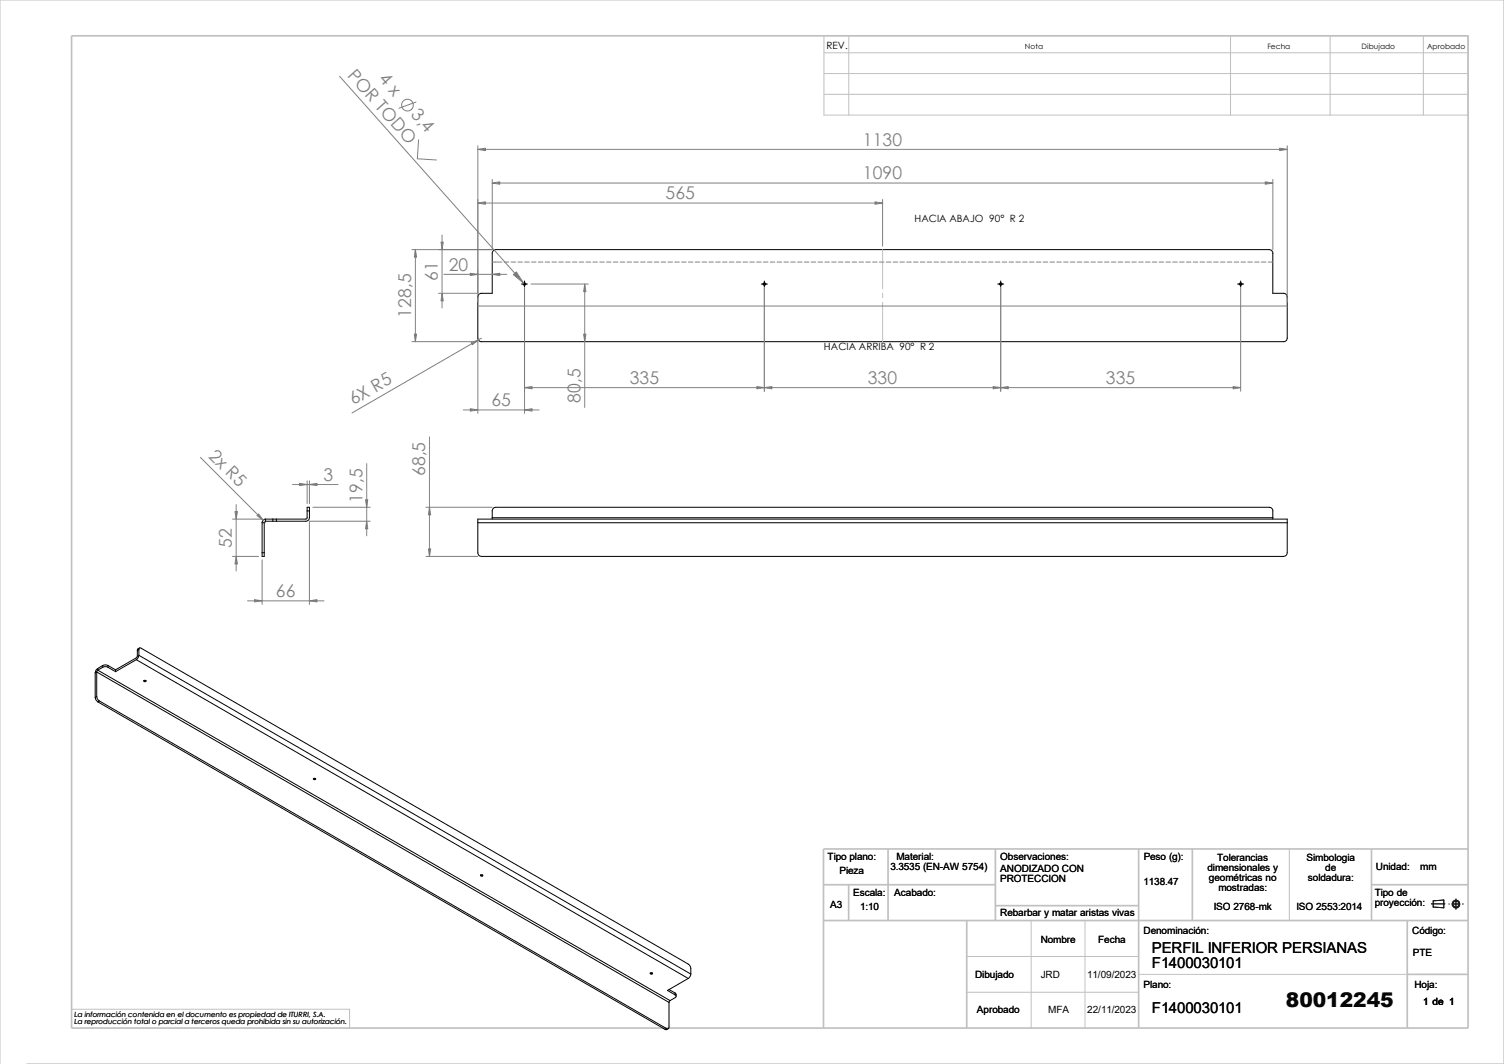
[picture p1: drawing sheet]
<svg xmlns="http://www.w3.org/2000/svg" width="420mm" height="297mm" viewBox="0 0 420 297" stroke-linecap="round" stroke-linejoin="round" font-family="sans-serif">
<g fill="none" stroke="#c0c0c0" stroke-width=".28">
<path d="M230.1 10h179.9v22.1h-179.9zM230.1 14.7h179.9M237 10v22.1M343.6 10v22.1M371.4 10v22.1M397.5 10v22.1M230.1 26.3h179.9M230.1 20.5h179.9M246.5 69.7v10.9M246.5 81.9v1.2M246.5 84.4v11M360 237v20"/>
<path d="M288 257v30M303 257v30M270 277h48M270 267h48M318 272h75M0 297v-297h419.9v297h-412.4M20 281.7h77.6v5.3"/>
</g>
<g fill="none" stroke="#c0c0c0" stroke-width=".47">
<path d="M20 10h390v277h-390zM248 237v20M278 237v20M318 237v50M333 237v20M383 237v20M410 237h-180v50M230 247h48M230 257h180M237 247v10M270 257v30M278 252.8h40"/>
<path d="M383 247h27M393 257v30M393 272h17"/>
</g>
<g fill="none" stroke="#191924" stroke-width=".28">
<path d="M399.7 252.3h3.8M400.2 251.5l3-.3v2.2l-3-.2zM404.6 252.3h.1M405.9 252.3h1.3M406.6 251v2.8M408.5 252.3h.1"/>
<circle cx="406.6" cy="252.4" r="1.07"/>
<circle cx="406.6" cy="252.4" r=".86"/>
</g>
<g fill="none" stroke="#000" stroke-width=".28">
<path d="M137.8 70l.7-.3h216a1.01 1.01 0 0 1 .9 1v11.2h3a1.01 1.01 0 0 1 1.1 1v11.5a1.01 1.01 0 0 1-1.1 1h-223.9a1.01 1.01 0 0 1-1.1-1v-11.5a1.01 1.01 0 0 1 1.1-1h3v-11.4zM145.6 79.3h1.7M146.5 78.4v1.7M212.6 79.3h1.7M213.4 78.4v1.7M278.6 79.3h1.7M279.4 78.4v1.7M345.6 79.3h1.7M346.5 78.4v1.7M73.2 145.9h.6M73.2 154.3v1h.6v-1M73.2 154.3h.6"/>
<path d="M73.2 145.9v8.4M73.8 145.9v8.4M74.2 144.9h2M74.2 145.5h2M74.2 144.9a1.01 1.01 0 0 0-1 1M74.2 145.5l-.4 .4M74.2 144.9v.6M76.2 145.5h1M76.2 144.9h1M76.2 144.9v.6M77.2 144.9v.6M85.8 142.6v2.1l-.3 .2h-8.3"/>
<path d="M85.8 142.6h.6M85.8 142.6v-1h.6v1M86.4 142.6v1.9a1.01 1.01 0 0 1-1 1h-8.2M133.4 145.9h226.1M137.5 144.5h217.9M137.5 144.5v.4M137.5 144.5v-1.9a1.01 1.01 0 0 1 1-1h216a1.01 1.01 0 0 1 .9 1v1.9M355.4 144.5v.4M359.5 145.9v8.4a1.01 1.01 0 0 1-1.1 1h-223.9a1.01 1.01 0 0 1-1.1-1v-8.4M359.5 145.9v-1h-226.1v1M26.6 194.7l.2 .7 .5 .5M26.6 187.8v6.9"/>
<path d="M27 187.6v6.8M27 187.6l159.8 92.2M27 187.6l-.4 .2M27 194.4l-.4 .3M27 194.4l.2 .7 .5 .6M27.3 186.6l-.5 .5-.2 .7M27.3 187.1l-.3 .5M27.3 195.9l158.4 91.4M27.3 186.6v.5M27.3 187.1l159.8 92.2M27.7 195.7l158.4 91.4M27.7 195.7l-.4 .2"/>
<path d="M28.7 186.3l.5-.2 .9 .2M28.7 185.8l.7-.2 .7 .2M28.7 186.3l-1.4 .8M28.7 185.8v.5M28.7 185.8l-1.4 .8M30.1 186.3l2.2 1.2M30.1 185.8v.5M30.1 185.8l2.2 1.2M32.3 187v.5M38.1 184.1l-5.8 3.4M38.1 184.1l154.1 89M38.4 181.6l-.2 1.9-5.9 3.5"/>
<path d="M38.8 181.4a.4 .4 0 0 1 .2-.5 .4 .4 0 0 1 .5 .1l152.7 88.1 .7 .9v1.9M38.8 182.9l-.2 .7-.5 .6M38.8 181.4l-.4 .2M38.8 181.4v1.5M38.8 182.9l154.1 89M38.9 180.9l-.5 .3v.4M40.2 189.9l.5 .1h-.5M87.5 217.3h.6h-.5M134.2 244.3l.3-.1 .3 .2a.33 .33 0 0 1-.3 .2 .33 .33 0 0 1-.3-.3zM134.2 244.3h.6M134.2 244.3h.5M181.6 271.7l.3-.2 .3 .2a.33 .33 0 0 1-.3 .2 .33 .33 0 0 1-.3-.2z"/>
<path d="M181.6 271.6h.6zM186.8 279.8v6.9a.44 .44 0 0 1-.2 .4 .44 .44 0 0 1-.5 0M186.8 276.2l1.7 1M187.1 279.3l-.3 .5M188.5 277.7a.42 .42 0 0 1 .3 .4 .42 .42 0 0 1-.3 .4l-1.4 .8M188.5 277.2l.3 .3v.6M188.5 277.2v.5M192.2 273.1l-5.8 3.4 2.1 1.2M192.9 271.9l-.2 .7-.5 .5M186.1 287.1l-.4 .2M186.6 287.1l-.5 .3-.4-.1"/>
<circle cx="146.5" cy="79.3" r=".35"/>
<circle cx="213.4" cy="79.3" r=".34"/>
<circle cx="279.5" cy="79.3" r=".33"/>
<circle cx="346.5" cy="79.3" r=".34"/>
<circle cx="40.4" cy="190.1" r=".29"/>
<circle cx="87.8" cy="217.5" r=".29"/>
</g>
<g fill="none" stroke="#808080" stroke-width=".28">
<path d="M94.8 21.3l51.4 57.7M116.2 28.5l-4.8 1.7M116.9 39l-.4 5.3 5.4 .4M133.4 40.7v43.8M133.4 41.7h226.1M133.4 56.7h113.1M137.5 51.1h217.9M137.5 50.1v19.6h-22.5M246.5 55.7v13M355.4 50.1v19.6M359.5 40.7v43.8M116 69.7v25.7"/>
<path d="M123.4 65.6v20.4M124 76.6h17.5M137.5 73.2h1.2M138.9 73.2h1.3M140.8 73.2h1.3M142.7 73.2h1.3M144.6 73.2h1.3M146.5 73.2h1.3M148.3 79.3h16M148.4 73.2h1.3M150.3 73.2h1.3M152.2 73.2h1.3"/>
<path d="M154.1 73.2h1.3M156 73.2h1.3M157.9 73.2h1.3M159.9 73.2h1.2M161.8 73.2h1.2M163.3 79.3v34.4M163.7 73.2h1.2M165.6 73.2h1.2M167.5 73.2h1.2M169.4 73.2h1.2M171.3 73.2h1.3M173.2 73.2h1.3"/>
<path d="M175.1 73.2h1.3M177 73.2h1.3M178.9 73.2h1.3M180.8 73.2h1.3M182.7 73.2h1.3M184.6 73.2h1.3M186.5 73.2h1.3M188.4 73.2h1.3M190.3 73.2h1.3M192.2 73.2h1.3M194.1 73.2h1.3M196 73.2h1.3"/>
<path d="M198 73.2h1.2M199.9 73.2h1.2M201.8 73.2h1.2M203.7 73.2h1.2M205.6 73.2h1.2M207.5 73.2h1.2M209.4 73.2h1.3M211.3 73.2h1.3M213.2 73.2h1.3M215.1 73.2h1.3M217 73.2h1.3M218.9 73.2h1.3"/>
<path d="M220.8 73.2h1.3M222.7 73.2h1.3M224.6 73.2h1.3M226.5 73.2h1.3M228.4 73.2h1.3M230.3 73.2h1.3M232.2 73.2h1.3M234.1 73.2h1.3M236.1 73.2h1.2M238 73.2h1.2M239.9 73.2h1.2M241.8 73.2h1.2"/>
<path d="M243.7 73.2h1.2M245.6 73.2h1.2M247.5 73.2h1.3M249.4 73.2h1.3M251.3 73.2h1.3M253.2 73.2h1.3M255.1 73.2h1.3M257 73.2h1.3M258.9 73.2h1.3M260.8 73.2h1.3M262.7 73.2h1.3M264.6 73.2h1.3"/>
<path d="M266.5 73.2h1.3M268.4 73.2h1.3M270.3 73.2h1.3M272.2 73.2h1.3M274.2 73.2h1.2M276.1 73.2h1.2M278 73.2h1.2M279.9 73.2h1.2M281.8 73.2h1.2M283.7 73.2h1.2M285.6 73.2h1.3M287.5 73.2h1.3"/>
<path d="M289.4 73.2h1.3M291.3 73.2h1.3M293.2 73.2h1.3M295.1 73.2h1.3M297 73.2h1.3M298.9 73.2h1.3M300.8 73.2h1.3M302.7 73.2h1.3M304.6 73.2h1.3M306.5 73.2h1.3M308.4 73.2h1.3M310.3 73.2h1.3"/>
<path d="M312.3 73.2h1.2M314.2 73.2h1.2M316.1 73.2h1.2M318 73.2h1.2M319.9 73.2h1.2M321.8 73.2h1.2M323.7 73.2h1.3M325.6 73.2h1.3M327.5 73.2h1.3M329.4 73.2h1.3M331.3 73.2h1.3M333.2 73.2h1.3"/>
<path d="M335.1 73.2h1.3M337 73.2h1.3M338.9 73.2h1.3M340.8 73.2h1.3M342.7 73.2h1.3M344.6 73.2h1.3M346.5 73.2h1.3M348.4 73.2h1.3M350.4 73.2h1.2M352.3 73.2h1.2M354.2 73.2h1.2M115 95.4h18.4v20"/>
<path d="M122.5 81.9h10.9M133.4 85.4h226.1M134.5 94.4l-36.2 20.9M146.5 80.3v35.1M213.4 80.3v28.9M279.4 80.3v28.9M346.5 80.3v28.9M129.4 114.4h21.1M146.5 108.2h200M56 127.7l18.2 18.2M81.7 135.3h12.7M85.8 134.2v6.4"/>
<path d="M86.4 134.2v6.4M102.4 129.4v20.2M119.9 122v33.3M64.9 155.3h7.3M64.9 144.9h8.3M66 140.8v18.6M73.2 156.3v12.4M87.4 141.6h16M103.4 145.5h-17v23.2M119 155.3h14.4M119 141.6h18.5M69.1 167.7h21.4"/>
<circle cx="113.8" cy="29.4" r="1.64"/>
</g>
<g fill="#808080" stroke="#808080" stroke-width=".28">
<path d="M244.3 56.3l2.2 .4-2.2 .3z"/>
<path d="M133.4 56.7l2.2-.4v.7z"/>
<path d="M143.3 76.7l.9-.8 2 3.1z"/>
<path d="M163.3 79.3l.3 2.1h-.6z"/>
<path d="M137.5 51.1l2.1-.3v.6z"/>
<path d="M353.3 50.8l2.1 .3-2.1 .3z"/>
<path d="M357.3 41.4l2.2 .3-2.2 .3z"/>
<path d="M133.4 41.7l2.2-.3v.6z"/>
<path d="M123.4 81.9l.4 2.1h-.7z"/>
<path d="M123.1 67.6h.7l-.4 2.1z"/>
<path d="M137.5 76.6l2.1-.3v.6z"/>
<path d="M131.3 76.3l2.1 .3-2.1 .3z"/>
<path d="M116 69.7l.3 2.1h-.6z"/>
<path d="M115.7 93.3h.6l-.3 2.1z"/>
<path d="M146.5 114.4l2.1-.3v.7z"/>
<path d="M131.3 114.1l2.1 .3-2.1 .4z"/>
<path d="M211.3 107.9l2.1 .3-2.1 .3z"/>
<path d="M146.5 108.2l2.1-.3v.6z"/>
<path d="M213.4 108.2l2.2-.3v.6z"/>
<path d="M277.3 107.9l2.1 .3-2.1 .3z"/>
<path d="M279.4 108.2l2.2-.3v.6z"/>
<path d="M344.3 107.9l2.2 .3-2.2 .3z"/>
<path d="M163 93.3h.6l-.3 2.1z"/>
<path d="M131.6 95.7l2-.8-1.7 1.3z"/>
<path d="M65.6 142.8h.7l-.3 2.1z"/>
<path d="M66 155.3l.3 2.1h-.7z"/>
<path d="M86.4 167.7l2.1-.3v.6z"/>
<path d="M71.1 167.4l2.1 .3-2.1 .3z"/>
<path d="M86.4 135.3l2.1-.4v.7z"/>
<path d="M71.8 143.9l.4-.4 1.3 1.7z"/>
<path d="M83.7 134.9l2.1 .4-2.1 .3z"/>
<path d="M102.4 145.5l.3 2.1h-.6z"/>
<path d="M102.1 139.5h.6l-.3 2.1z"/>
<path d="M119.9 141.6l.4 2.1h-.7z"/>
<path d="M119.6 153.2h.7l-.4 2.1z"/>
</g>
<text font-size="5.6" x="359.1" y="281.2">80012245</text>
<g font-size="4.9" fill="#808080">
<text x="96.9" y="21.3" transform="rotate(48 96.9 21.3)">POR TODO</text>
<text x="105.6" y="22.2" transform="rotate(48 105.6 22.2)">4 x</text>
<text x="114.5" y="32.2" transform="rotate(48 114.5 32.2)">3,4</text>
<text x="241" y="40.7">1130</text>
<text x="241" y="50.1">1090</text>
<text x="185.8" y="55.7">565</text>
<text x="125.3" y="75.6">20</text>
<text x="122.3" y="78.5" transform="rotate(-90 122.3 78.5)">61</text>
<text x="114.8" y="88.7" transform="rotate(-90 114.8 88.7)">128,5</text>
<text x="175.9" y="107.2">335</text>
<text x="242.3" y="107.2">330</text>
<text x="308.8" y="107.2">335</text>
<text x="98.7" y="113.2" transform="rotate(-30 98.7 113.2)">6X R5</text>
<text x="137.2" y="113.4">65</text>
<text x="162.1" y="112.4" transform="rotate(-90 162.1 112.4)">80,5</text>
<text x="58.1" y="127.5" transform="rotate(45 58.1 127.5)">2x R5</text>
<text x="90.3" y="134.2">3</text>
<text x="118.7" y="132.9" transform="rotate(-90 118.7 132.9)">68,5</text>
<text x="101.2" y="140.4" transform="rotate(-90 101.2 140.4)">19,5</text>
<text x="64.8" y="152.8" transform="rotate(-90 64.8 152.8)">52</text>
<text x="77.1" y="166.7">66</text>
</g>
<g font-size="4.2">
<text x="321.7" y="265.9">PERFIL INFERIOR PERSIANAS</text>
<text x="321.7" y="270.2">F1400030101</text>
<text x="321.7" y="282.8">F1400030101</text>
</g>
<g font-size="2.8">
<text x="230.8" y="13.6">REV.</text>
<text x="255.4" y="62.1">HACIA ABAJO 90° R 2</text>
<text x="230.1" y="97.8">HACIA ARRIBA 90° R 2</text>
<text x="231.1" y="239.9">Tipo plano:</text>
<text x="250.3" y="239.9">Material:</text>
<text x="279.3" y="239.9">Observaciones:</text>
<text x="319.4" y="239.9">Peso (g):</text>
<text x="234.4" y="244.1">Pieza</text>
<text x="248.6" y="243">3.3535 (EN-AW 5754)</text>
<text x="279.3" y="243.4">ANODIZADO CON</text>
<text x="337.2" y="243.2">dimensionales y</text>
<text x="337.6" y="246">geométricas no</text>
<text x="339.9" y="240.3">Tolerancias</text>
<text x="364.8" y="240.2">Simbologia</text>
<text x="365.2" y="245.9">soldadura:</text>
<text x="370.1" y="243">de</text>
<text x="384.2" y="242.7">Unidad:</text>
<text x="396.6" y="242.7">mm</text>
<text x="238.3" y="250">Escala:</text>
<text x="249.7" y="250">Acabado:</text>
<text x="279.3" y="246.2">PROTECCION</text>
<text x="319.4" y="246.9">1138.47</text>
<text x="340.2" y="248.8">mostradas:</text>
<text x="383.9" y="250">Tipo de</text>
<text x="231.8" y="253.4">A3</text>
<text x="240.2" y="254">1:10</text>
<text x="279.3" y="255.7">Rebarbar y matar aristas vivas</text>
<text x="338.9" y="254">ISO 2768-mk</text>
<text x="362" y="254">ISO 2553:2014</text>
<text x="383.9" y="252.8">proyección:</text>
<text x="290.6" y="263.4">Nombre</text>
<text x="306.7" y="263.4">Fecha</text>
<text x="319.4" y="260.6">Denominación:</text>
<text x="394.4" y="260.6">Código:</text>
<text x="394.5" y="266.9">PTE</text>
<text x="272.3" y="273">Dibujado</text>
<text x="290.6" y="273">JRD</text>
<text x="303.6" y="273">11/09/2023</text>
<text x="319.4" y="275.8">Plano:</text>
<text x="395" y="275.8">Hoja:</text>
<text x="397.4" y="280.6">1 de 1</text>
<text x="272.8" y="282.8">Aprobado</text>
<text x="292.7" y="282.8">MFA</text>
<text x="303.6" y="282.8">22/11/2023</text>
</g>
<g font-size="2.1">
<text x="286.2" y="13.6">Nota</text>
<text x="353.9" y="13.6">Fecha</text>
<text x="380.2" y="13.6">Dibujado</text>
<text x="398.5" y="13.6">Aprobado</text>
</g>
<g font-size="2">
<text x="20.8" y="285.8">La reproducción total o parcial a terceros queda prohibida sin su autorización.</text>
<text x="20.8" y="283.8">La información contenida en el documento es propiedad de ITURRI, S.A.</text>
</g>
</svg>
